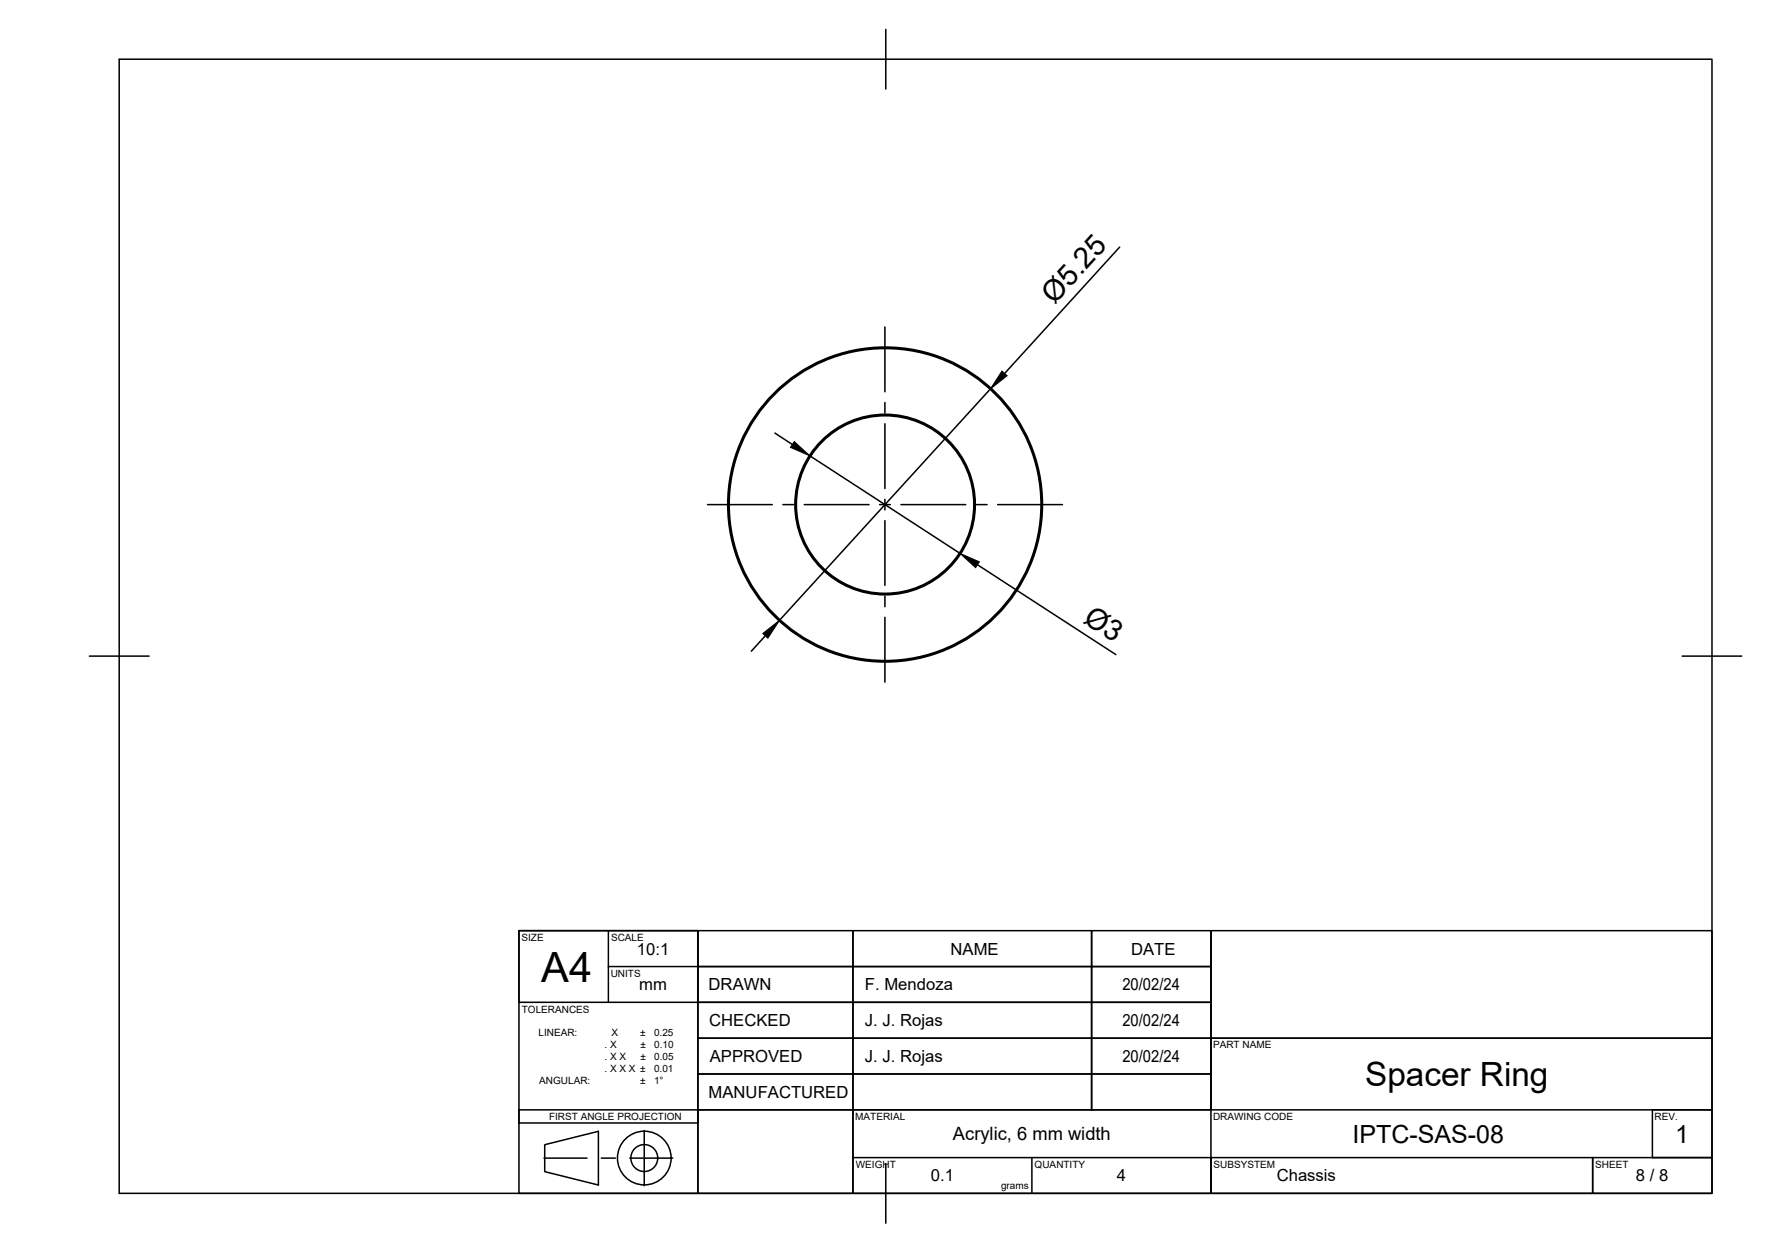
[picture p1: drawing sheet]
<svg xmlns="http://www.w3.org/2000/svg" width="297mm" height="210mm" viewBox="0 0 297 210" stroke-linecap="round" stroke-linejoin="round" font-family="sans-serif">
<!-- layer: Visible -->
<g fill="none" stroke="#000" stroke-width=".51">
<circle cx="148.4" cy="84.5" r="15"/>
<circle cx="148.4" cy="84.5" r="26.3"/>
</g>
<!-- layer: TitleBlocks -->
<g fill="none" stroke="#000" stroke-width=".25">
<path d="M87 155.9h30v44h-30zM87 155.9h30v12h-30zM102 155.9v12M117 155.9h26v6h-26zM143 155.9h40v6h20v6h-20v-6h-40zM183 155.9h20v6h-20zM203 155.9h84v18h-84zM203 155.9v30M102 161.9h15M117 179.9h26v6h-26zM117 173.9h26v6h-26zM117 167.9h26v6h-26z"/>
<path d="M117 161.9h26v6h-26zM143 161.9h40v6h20v6h-20v-6h-40zM143 167.9h40v6h20v6h-20v-6h-40zM143 173.9h40v6h-40zM143 179.9h40v6h-40zM183 179.9h20v6h-20zM203 173.9h84v12h-84zM87 185.9h30v2.2h-30zM91.2 194h7.2M91.3 191.8l9-2.3v9l-9-2.2zM100.8 194h2.4M105.6 194h7.2"/>
<path d="M108 189.4v9.2M117 185.9h26v14h-26zM143 185.9h60v14h-60zM143 193.9h60M173 193.9v6M203 193.9h64v6h-64zM267 193.9h20v6h-20zM277 185.9h10v8h-10z"/>
<circle cx="108" cy="194" r="4.5"/>
<circle cx="108" cy="194" r="2.25"/>
</g>
<path d="M221.1 156.5h17.1v17h-17.1zM251.9 156.6h13.6v16.8h-13.6z" fill="none" stroke="#fff" stroke-width=".25"/>
<!-- layer: Smart Centers -->
<g fill="none" stroke="#000" stroke-width=".25">
<path d="M148.3 54.8v10.8M148.3 67.4v1.8M148.3 71v10.8M118.6 84.5h10.9M131.2 84.5h1.8M134.8 84.5h10.9M147.4 84.5h1.8M148.3 83.6v1.8M148.3 87.2v10.9M148.3 99.9v1.7M151 84.5h10.9M163.7 84.5h1.8"/>
<path d="M167.2 84.5h10.9M148.3 103.4v10.9"/>
</g>
<!-- layer: FD_Dimensions -->
<path d="M187.7 41.4l-19.3 21.2M129.9 72.6l2.9 1.9M135.8 76.4l25.1 16.3M166 65.1l-35.3 38.8M163.9 94.6l23.1 15.1M128.3 106.5l-2.4 2.6" fill="none" stroke="#000" stroke-width=".25"/>
<path d="M133.1 74l2.7 2.4-3.3-1.5zM168 62.2l.8 .7-2.8 2.2zM160.9 92.7l3.3 1.4-.7 1zM127.9 106.1l2.8-2.2-2 3z" fill="#000" stroke="#000" stroke-width=".17"/>
<!-- layer: BORDER -->
<path d="M20 9.9h267v190h-267zM148.5 4.9v10M15 109.9h10M282 109.9h10M148.5 194.9v10" fill="none" stroke="#000" stroke-width=".25"/>
<text font-size="7" x="90.7" y="164.5">A4</text>
<text font-size="5.6" x="228.8" y="181.9">Spacer Ring</text>
<g font-size="4.9">
<text x="176.8" y="51.1" transform="rotate(-48 176.8 51.1)">Ø5.25</text>
<text x="181.4" y="104.2" transform="rotate(33 181.4 104.2)">Ø3</text>
</g>
<g font-size="4.2">
<text x="226.7" y="191.4">IPTC-SAS-08</text>
<text x="280.8" y="191.4">1</text>
</g>
<text font-size="3.1" x="159.7" y="191">Acrylic, 6 mm width</text>
<g font-size="2.8">
<text x="106.8" y="159.9">10:1</text>
<text x="159.3" y="159.9">NAME</text>
<text x="189.6" y="159.9">DATE</text>
<text x="107.2" y="165.9">mm</text>
<text x="118.8" y="165.9">DRAWN</text>
<text x="145" y="165.9">F. Mendoza</text>
<text x="188.2" y="165.9">20/02/24</text>
<text x="118.9" y="172">CHECKED</text>
<text x="145" y="171.9">J. J. Rojas</text>
<text x="188.2" y="171.9">20/02/24</text>
<text x="119" y="178">APPROVED</text>
<text x="145" y="177.9">J. J. Rojas</text>
<text x="188.2" y="177.9">20/02/24</text>
<text x="118.8" y="184">MANUFACTURED</text>
<text x="156" y="197.9">0.1</text>
<text x="187.2" y="197.9">4</text>
<text x="214" y="197.9">Chassis</text>
<text x="274.2" y="197.9">8 / 8</text>
</g>
<g font-size="1.7">
<text x="87.4" y="157.6">SIZE</text>
<text x="102.4" y="157.6">SCALE</text>
<text x="102.4" y="163.6">UNITS</text>
<text x="87.5" y="169.6">TOLERANCES</text>
<text x="90.3" y="173.6">LINEAR:</text>
<text x="102.5" y="173.6">X</text>
<text x="107.3" y="173.6">±</text>
<text x="109.6" y="173.6">0.25</text>
<text x="101.3" y="175.6">. X</text>
<text x="101.3" y="177.6">. X X</text>
<text x="101.3" y="179.6">. X X X ±</text>
<text x="107.4" y="177.6">±</text>
<text x="107.4" y="175.6">±</text>
<text x="109.6" y="179.6">0.01</text>
<text x="109.7" y="177.6">0.05</text>
<text x="109.7" y="175.6">0.10</text>
<text x="203.3" y="175.6">PART NAME</text>
<text x="90.4" y="181.6">ANGULAR:</text>
<text x="107.3" y="181.6">±</text>
<text x="109.6" y="181.6">1°</text>
<text x="92" y="187.6">FIRST ANGLE PROJECTION</text>
<text x="143.4" y="187.6">MATERIAL</text>
<text x="203.3" y="187.6">DRAWING CODE</text>
<text x="277.3" y="187.6">REV.</text>
<text x="143.5" y="195.6">WEIGHT</text>
<text x="173.4" y="195.6">QUANTITY</text>
<text x="203.4" y="195.6">SUBSYSTEM</text>
<text x="267.4" y="195.6">SHEET</text>
<text x="167.8" y="199.1">grams</text>
</g>
</svg>
